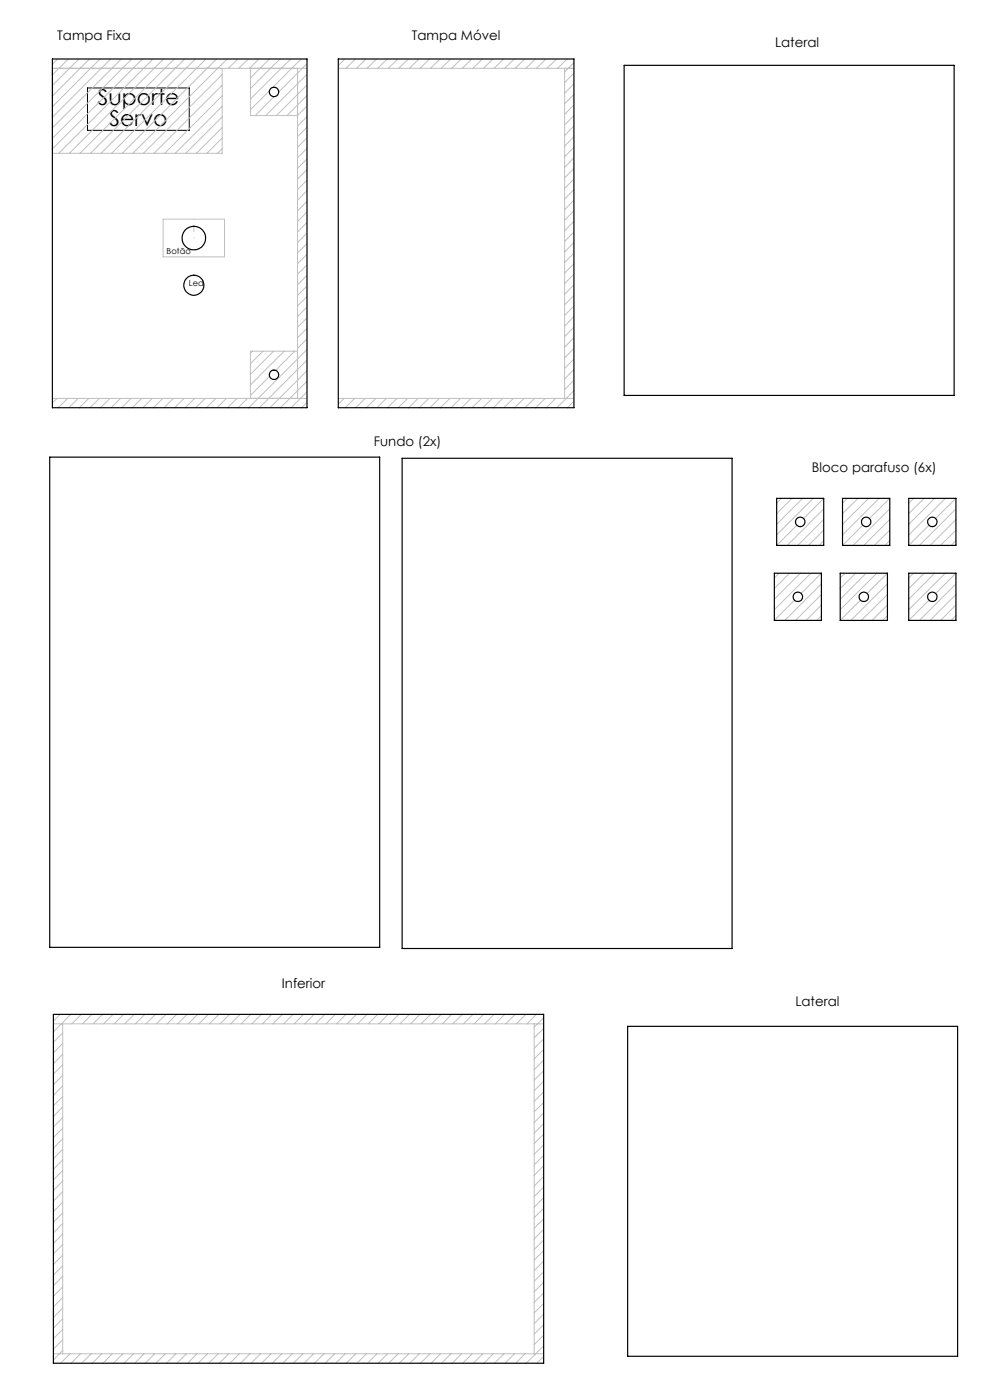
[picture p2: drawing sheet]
<svg xmlns="http://www.w3.org/2000/svg" width="210mm" height="297mm" viewBox="0 0 210 297" stroke-linecap="round" stroke-linejoin="round" font-family="sans-serif">
<path d="M18.6 18.7h21.5v9h-21.5z" fill="none" stroke="#000" stroke-width=".21"/>
<path d="M41.1 50.5v-4" fill="none" stroke="#c0c0c0" stroke-width=".21" stroke-dasharray="15.2 1.3 1.3 1.3" stroke-dashoffset="15.1"/>
<g fill="none" stroke="#c0c0c0" stroke-width=".21">
<path d="M12.2 12.5l-1.1 1.1M14.5 12.5l-3.4 3.4M16.8 12.5l-5.7 5.6M19 12.5l-7.9 7.9M21.2 12.5l-10.1 10.1M23.5 12.5l-12.4 12.4M25.7 12.5l-14.6 14.6M28 12.5l-16.9 16.8M30.2 12.5l-19.1 19.1M32.5 12.5l-20 20M34.7 12.5l-20 20M36.9 12.5l-19.9 20"/>
<path d="M39.2 12.5l-20 20M41.5 12.5l-20.1 20M43.7 12.5l-20 20M45.9 12.5l-20 20M47.1 14.5v18h-36v-18h54M47.1 15.8l-16.7 16.7M47.1 18.1l-14.4 14.4M48.2 12.5l-20 20M50.4 12.5l-2 2M52.7 12.5l-2 2M53.1 14.5v10h10l2-2M54.9 12.5l-2 2"/>
<path d="M57.2 12.5l-4.1 4M57.2 19.3l-4.1 4M59.4 12.5l-6.3 6.3M61.7 12.5l-8.6 8.5M63.1 14.5v70M63.9 12.5l-6 6.1M65.1 13.5l-6 6M65.1 15.8l-8.7 8.7M65.1 18l-6.5 6.5M71.8 14.5h49.9M73.1 12.5l-1.3 1.4M75.4 12.5l-2 2"/>
<path d="M77.6 12.5l-2 2M79.9 12.5l-2 2M82.1 12.5l-2 2M84.3 12.5l-1.9 2M86.6 12.5l-2 2M88.9 12.5l-2 2M91.1 12.5l-2 2M93.3 12.5l-2 2M95.6 12.5l-2 2M97.8 12.5l-2 2M100.1 12.5l-2 2M102.3 12.5l-2 2"/>
<path d="M104.6 12.5l-2 2M106.8 12.5l-2 2M109 12.5l-1.9 2M111.3 12.5l-2 2M113.6 12.5l-2.1 2M115.8 12.5l-2 2M118 12.5l-2 2M119.8 14.5v70M120.3 12.5l-2 2M121.7 13.3l-1.9 2M121.7 15.5l-1.9 2M121.7 17.8l-1.9 2"/>
<path d="M47.1 22.5l-10 10M47.1 27.1l-5.4 5.4M47.1 29.3l-3.2 3.2M47.1 31.5l-1 1M47.1 20.3l-12.2 12.2M47.1 24.8l-7.7 7.7M58.1 20.5l-3.9 4M65.1 20.3l-4.2 4.2M65.1 24.8l-2 1.9M65.1 27l-2 2M65.1 29.2l-2 2.1M65.1 31.5l-2 2"/>
<path d="M65.1 33.7l-2 2M65.1 36l-2 2M65.1 38.2l-2 2M121.7 20l-1.9 2M121.7 22.3l-1.9 2M121.7 24.5l-1.9 2M121.7 26.7l-1.9 2M121.7 29l-1.9 2M121.7 31.3l-1.9 1.9M121.7 33.5l-1.9 2M121.7 35.7l-1.9 2M121.7 38l-1.9 2"/>
<path d="M34.6 46.5h13v8h-13zM65.1 40.5l-2 2M65.1 42.7l-2 2M65.1 45l-2 2M65.1 47.2l-2 2M65.1 49.5l-2 2M65.1 51.7l-2 2M65.1 53.9l-2 2M65.1 56.2l-2 2M65.1 58.4l-2 2M121.7 40.2l-1.9 2M121.7 42.5l-1.9 2"/>
<path d="M121.7 44.7l-1.9 2M121.7 47l-1.9 2M121.7 49.2l-1.9 2M121.7 51.5l-1.9 1.9M121.7 53.7l-1.9 2M121.7 55.9l-1.9 2M121.7 58.2l-1.9 2M53.5 74.5l-.4 .4M55.8 74.5l-2.7 2.6M57.2 79.8l-4.1 4.1M58 74.5l-4.9 4.9M60.3 74.5l-7.2 7.2"/>
<path d="M62.5 74.5l-4 4.1M63.1 74.5h-10v10M65.1 60.7l-2 2M65.1 62.9l-2 2M65.1 65.2l-2 2M65.1 67.4l-2 2M65.1 69.7l-2 1.9M65.1 71.9l-2 2M65.1 74.2l-12.4 12.3M65.1 76.4l-10.1 10.1M65.1 78.6l-7.8 7.9M121.7 60.4l-1.9 2"/>
<path d="M121.7 62.7l-1.9 2M121.7 64.9l-1.9 2M121.7 67.2l-1.9 2M121.7 69.4l-1.9 2M121.7 71.6l-1.9 2.1M121.7 73.9l-1.9 2M121.7 76.2l-1.9 1.9M121.7 78.4l-1.9 2M11.1 84.5h54M12.1 84.5l-1 1M14.4 84.5l-2.1 2M16.6 84.5l-2 2"/>
<path d="M18.8 84.5l-2 2M21.1 84.5l-2 2M23.3 84.5l-2 2M25.6 84.5l-2 2M27.8 84.5l-2 2M30.1 84.5l-2.1 2M32.3 84.5l-2 2M34.5 84.5l-1.9 2M36.8 84.5l-2 2M39.1 84.5l-2.1 2M41.3 84.5l-2 2M43.5 84.5l-2 2"/>
<path d="M45.8 84.5l-2 2M48 84.5l-2 2M50.3 84.5l-2 2M52.5 84.5l-2 2M65.1 80.9l-5.6 5.6M65.1 83.1l-3.4 3.4M65.1 85.4l-1.1 1.1M71.8 84.5h49.9M73 84.5l-1.2 1.2M75.2 84.5l-2 2M77.5 84.5l-2 2M79.7 84.5l-2 2"/>
<path d="M82 84.5l-2 2M84.2 84.5l-2 2M86.5 84.5l-2 2M88.7 84.5l-2 2M90.9 84.5l-2 2M93.2 84.5l-2 2M95.4 84.5l-2 2M97.7 84.5l-2 2M99.9 84.5l-2 2M102.2 84.5l-2 2M104.4 84.5l-2 2M106.6 84.5l-1.9 2"/>
<path d="M108.9 84.5l-2 2M111.2 84.5l-2.1 2M113.4 84.5l-2 2M115.6 84.5l-2 2M117.9 84.5l-2 2M121.7 80.6l-1.9 2.1M121.7 82.9l-3.6 3.6M121.7 85.1l-1.3 1.4M165.8 105.7l-1.1 1M168 105.7l-3.3 3.3M169.1 111.4l-4.4 4.3M170.3 105.7l-5.6 5.5"/>
<path d="M172.5 105.7l-7.8 7.8M174.7 105.7l-4.2 4.3M174.7 107.9l-7.7 7.8M174.7 110.2l-5.5 5.5M174.7 112.5l-3.2 3.2M174.7 114.7l-1 1M179.7 105.7l-1 1M182 105.7l-3.3 3.3M183 111.4l-4.3 4.3M184.3 105.7l-5.6 5.5M186.5 105.7l-7.8 7.8M188.7 105.7l-4.3 4.3"/>
<path d="M188.7 107.9l-7.7 7.8M188.7 110.2l-5.5 5.5M188.7 112.5l-3.2 3.2M188.7 114.7l-1 1M193.8 105.7l-1 1M196 105.7l-3.2 3.3M197.1 111.4l-4.3 4.3M198.3 105.7l-5.5 5.5M200.5 105.7l-7.7 7.8M202.8 105.7l-4.3 4.3M202.8 107.9l-7.8 7.8M202.8 110.2l-5.5 5.5"/>
<path d="M202.8 112.5l-3.3 3.2M202.8 114.7l-1 1M165.3 121.6l-1 1M167.5 121.6l-3.2 3.3M168.5 127.3l-4.2 4.3M169.8 121.6l-5.5 5.5M172 121.6l-7.7 7.8M174.2 121.6l-4.3 4.3M174.2 123.9l-7.7 7.7M174.2 126.1l-5.5 5.5M174.2 128.3l-3.2 3.3M174.2 130.6l-1 1"/>
<path d="M179.2 121.6l-1 1M181.5 121.6l-3.3 3.3M182.5 127.3l-4.3 4.3M183.7 121.6l-5.5 5.5M186 121.6l-7.8 7.8M188.2 121.6l-4.3 4.3M188.2 123.9l-7.7 7.7M188.2 126.1l-5.5 5.5M188.2 128.3l-3.2 3.3M188.2 130.6l-1 1M193.8 121.6l-1 1M196 121.6l-3.2 3.3"/>
<path d="M197.1 127.3l-4.3 4.3M198.3 121.6l-5.5 5.5M200.5 121.6l-7.7 7.8M202.8 123.9l-7.8 7.7M202.8 121.6l-4.3 4.3M202.8 126.1l-5.5 5.5M202.8 128.3l-3.3 3.3M202.8 130.6l-1 1M11.3 217.2h104M12.8 215.2l-1.5 1.4M13.3 217.2v70M13.3 219.1l-2 2"/>
<path d="M15 215.2l-3.7 3.7M17.3 215.2l-2.1 2M19.5 215.2l-2 2M21.7 215.2l-1.9 2M24 215.2l-2 2M26.2 215.2l-2 2M28.5 215.2l-2 2M30.7 215.2l-2 2M32.9 215.2l-1.9 2M35.2 215.2l-2 2M37.5 215.2l-2 2M39.7 215.2l-2 2"/>
<path d="M41.9 215.2l-2 2M44.2 215.2l-2 2M46.4 215.2l-2 2M48.7 215.2l-2 2M50.9 215.2l-2 2M53.2 215.2l-2 2M55.4 215.2l-2 2M57.6 215.2l-1.9 2M59.9 215.2l-2 2M62.2 215.2l-2.1 2M64.4 215.2l-2 2M66.6 215.2l-2 2"/>
<path d="M68.9 215.2l-2 2M71.1 215.2l-2 2M73.4 215.2l-2 2M75.6 215.2l-2 2M77.9 215.2l-2 2M80.1 215.2l-2 2M82.3 215.2l-1.9 2M84.6 215.2l-2 2M86.9 215.2l-2.1 2M89.1 215.2l-2 2M91.3 215.2l-2 2M93.6 215.2l-2 2"/>
<path d="M95.8 215.2l-2 2M98.1 215.2l-2 2M100.3 215.2l-2 2M102.6 215.2l-2 2M104.8 215.2l-2 2M107.1 215.2l-2 2M109.3 215.2l-2 2M111.5 215.2l-2 2M113.3 217.2v70M113.8 215.2l-2 2M115.3 215.9l-2 2M115.3 218.2l-2 2"/>
<path d="M13.3 225.9l-2 2M13.3 221.4l-2 2M13.3 223.6l-2 2M13.3 228.1l-2 2M13.3 230.4l-2 2M13.3 232.6l-2 2M13.3 234.8l-2 2.1M13.3 237.1l-2 2M13.3 239.3l-2 2M115.3 220.4l-2 2M115.3 222.6l-2 2M115.3 224.9l-2 2"/>
<path d="M115.3 227.2l-2 1.9M115.3 229.4l-2 2M115.3 231.6l-2 2M115.3 233.9l-2 2M115.3 236.1l-2 2M115.3 238.4l-2 2M13.3 243.8l-2 2M13.3 250.6l-2 2M13.3 257.3l-2 2M13.3 241.6l-2 2M13.3 246.1l-2 2M13.3 248.3l-2 2"/>
<path d="M13.3 252.8l-2 2M13.3 255.1l-2 2M13.3 259.5l-2 2M115.3 240.6l-2 2M115.3 242.8l-2 2.1M115.3 245.1l-2 2M115.3 247.3l-2 2M115.3 249.6l-2 2M115.3 251.8l-2 2M115.3 254.1l-2 2M115.3 256.3l-2 2M115.3 258.6l-2 2"/>
<path d="M13.3 275.3l-2 1.9M13.3 261.8l-2 2M13.3 264l-2 2M13.3 266.3l-2 2M13.3 268.5l-2 2M13.3 270.8l-2 2M13.3 273l-2 2M13.3 277.5l-2 2M13.3 279.7l-2 2.1M115.3 260.8l-2 2M115.3 263.1l-2 2M115.3 265.3l-2 2"/>
<path d="M115.3 267.5l-2 2.1M115.3 269.8l-2 2M115.3 272l-2 2M115.3 274.3l-2 2M115.3 276.5l-2 2M115.3 278.8l-2 2M11.3 287.2h104M13.3 282l-2 2M13.3 286.5l-2 2M13.3 284.2l-2 2M14.9 287.2l-2.1 2M17.1 287.2l-2 2"/>
<path d="M19.3 287.2l-2 2M21.6 287.2l-2 2M23.8 287.2l-2 2M26.1 287.2l-2 2M28.3 287.2l-2 2M30.6 287.2l-2 2M32.8 287.2l-2 2M35.1 287.2l-2 2M37.3 287.2l-2 2M39.5 287.2l-2 2M41.8 287.2l-2 2M44 287.2l-2 2"/>
<path d="M46.3 287.2l-2 2M48.5 287.2l-2 2M50.8 287.2l-2 2M53 287.2l-2 2M55.2 287.2l-1.9 2M57.5 287.2l-2 2M59.8 287.2l-2.1 2M62 287.2l-2 2M64.2 287.2l-2 2M66.5 287.2l-2 2M68.7 287.2l-2 2M71 287.2l-2 2"/>
<path d="M73.2 287.2l-2 2M75.5 287.2l-2.1 2M77.7 287.2l-2 2M79.9 287.2l-1.9 2M82.2 287.2l-2 2M84.5 287.2l-2.1 2M86.7 287.2l-2 2M88.9 287.2l-2 2M91.2 287.2l-2 2M93.4 287.2l-2 2M95.7 287.2l-2 2M97.9 287.2l-2 2"/>
<path d="M100.2 287.2l-2.1 2M102.4 287.2l-2 2M104.6 287.2l-1.9 2M106.9 287.2l-2 2M109.1 287.2l-2 2M111.4 287.2l-2 2M115.3 281l-2 2M115.3 283.3l-2 2M115.3 285.5l-3.7 3.7M115.3 287.8l-1.4 1.4"/>
</g>
<g fill="none" stroke="#000" stroke-width=".25">
<path d="M11.1 12.5h54v74h-54zM71.8 12.5h49.9v74h-49.9zM132.4 13.9h70v70h-70zM10.5 97h70v104h-70zM85.3 97.2h70v104h-70zM164.7 105.7h10v10h-10zM178.7 105.7h10v10h-10zM192.8 105.7h10v10h-10zM164.3 121.6h9.9v10h-9.9zM178.2 121.6h10v10h-10zM192.8 121.6h10v10h-10zM11.3 215.2h104v74h-104z"/>
<path d="M133.1 217.7h70v70h-70z"/>
<circle cx="58.1" cy="19.5" r=".99"/>
<circle cx="41.1" cy="50.5" r="2.5"/>
<circle cx="41.1" cy="60.5" r="2.13"/>
<circle cx="58.1" cy="79.5" r=".99"/>
<circle cx="169.7" cy="110.7" r="1"/>
<circle cx="183.7" cy="110.7" r="1"/>
<circle cx="197.8" cy="110.7" r="1.01"/>
<circle cx="169.2" cy="126.6" r=".99"/>
<circle cx="183.2" cy="126.6" r=".99"/>
<circle cx="197.8" cy="126.6" r="1"/>
</g>
<g font-size="4.7">
<text x="20.7" y="22.2">Suporte</text>
<text x="23.2" y="26.7">Servo</text>
</g>
<g font-size="2.8">
<text x="12.2" y="8.5">Tampa Fixa</text>
<text x="87.4" y="8.5">Tampa Móvel</text>
<text x="164.4" y="9.9">Lateral</text>
<text x="79.3" y="94.7">Fundo (2x)</text>
<text x="172.2" y="100.1">Bloco parafuso (6x)</text>
<text x="59.8" y="209.6">Inferior</text>
<text x="168.7" y="213.4">Lateral</text>
</g>
<g font-size="1.8">
<text x="35.4" y="53.9">Botão</text>
<text x="40.1" y="60.7">Led</text>
</g>
</svg>
